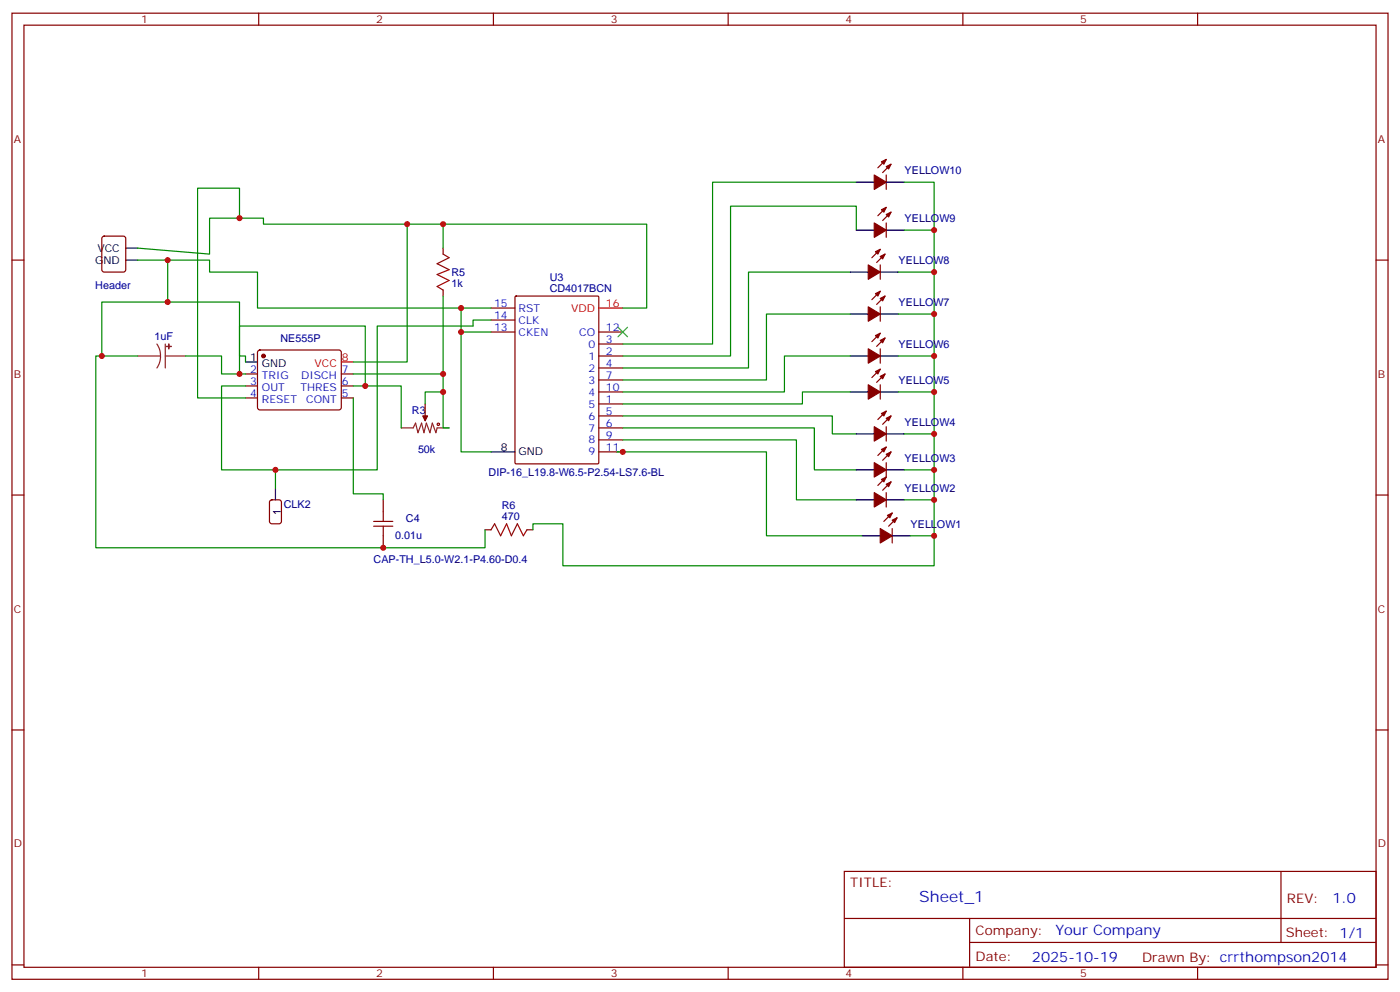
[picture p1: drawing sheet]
<svg xmlns="http://www.w3.org/2000/svg" width="412mm" height="292mm" viewBox="0 0 412 292" stroke-linecap="round" stroke-linejoin="round" font-family="sans-serif">
<g fill="none" stroke="#870000" stroke-width=".35">
<path d="M3.5 3.9h405.4v284.3h-405.4zM7.1 7.4h398.2v277.3h-398.2zM76.2 3.9v3.5M145.3 3.9v3.5M214.5 3.9v3.5M283.6 3.9v3.5M352.8 3.9v3.5M261.1 51.5v4.2M261.1 46.9l-2.5 2.5M262.5 48.3l-2.5 2.5M3.5 76.6h3.6M30.2 69.7l.5-.2h5.6l.7 .4v9.5l-.4 .6-5.9 .1-.7-.5v-9.4z"/>
<path d="M130.5 73v1.8M259.3 78v4.2M259.3 73.4l-2.5 2.4M260.7 74.8l-2.5 2.5M261.1 65.6v4.2M261.1 61l-2.5 2.5M262.5 62.4l-2.5 2.5M405.3 76.6h3.6M130.5 85.4v1.7M144.6 97.7h7.1M144.6 90.7h7.1M144.6 94.2h7.1"/>
<path d="M151.8 87.3l.2-.2h24l.3 .2 .1 48.9-.2 .3h-24.2l-.3-.2zM176.4 97.7h7M259.3 90.3v4.2M259.3 98.1l-2.5 2.4M259.3 85.7l-2.5 2.5M260.7 99.5l-2.5 2.5M260.7 87.1l-2.5 2.5M72.3 110.1h3.5M72.3 113.6h3.5M72.3 117.1h3.5M76.1 103.2l.5-.2h23.2l.5 .2 .2 .5v16.5l-.7 .4h-23.5l-.5-.7v-16.2zM100.5 110.1h3.6"/>
<path d="M100.5 113.6h3.6M100.5 117.1h3.6M125.2 118.9v3.5M176.4 118.9h7M176.4 104.8h7M176.4 101.2h7M176.4 108.3h7M176.4 111.8h7M176.4 115.4h7M259.3 102.7v4.2M259.3 113.2v4.3M259.3 108.7l-2.5 2.4"/>
<path d="M260.7 110.1l-2.5 2.4M176.4 122.4h7M176.4 125.9h7M176.4 129.5h7M176.4 133h7M261.1 125.6v4.2M261.1 136.2v4.2l-2.5 2.5M261.1 131.6l-2.5 2.5M261.1 121l-2.5 2.5M262.5 133l-2.5 2.5M262.5 122.4l-2.5 2.5M3.5 145.7h3.6"/>
<path d="M112.9 147.1v3.5M112.9 157.7v3.5M142.9 155.9h1.7M155.2 155.9h1.8M261.1 145v4.2M262.5 141.8l-2.5 2.5M262.8 155.6v4.2M262.8 151l-2.5 2.5M264.2 152.4l-2.4 2.5M405.3 145.7h3.6M3.5 214.8h3.6M405.3 214.8h3.6"/>
<path d="M248.7 256.5h156.6v28.2h-156.6zM377.3 256.5v20.9M248.7 270.3h156.5M285.6 277.4h119.6M285.6 270.3v14.1M3.5 284h3.6M76.2 284.7v3.5M145.3 284.7v3.5M214.5 284.7v3.5M283.6 284.7v3.5M352.8 284.7v3.5M405.3 284h3.6"/>
</g>
<g fill="#870000" stroke="#870000" stroke-width=".35">
<path d="M124.5 122.4h1.4l-.7 1.4z"/>
<path d="M261.4 151.7l1.4-.7-.7 1.4z"/>
<path d="M262.8 153.1l1.4-.7-.7 1.4z"/>
<path d="M259.3 155.6l3.5 2.1-3.5 2.1z"/>
<path d="M259.6 141.1l1.5-.7-.8 1.4z"/>
<path d="M261.1 142.5l1.4-.7-.7 1.4z"/>
<path d="M257.5 145l3.6 2.1-3.6 2.1z"/>
<path d="M259.6 132.3l1.5-.7-.8 1.4z"/>
<path d="M261.1 133.7l1.4-.7-.7 1.4z"/>
<path d="M257.5 136.2l3.6 2.1-3.6 2.1z"/>
<path d="M259.6 121.7l1.5-.7-.8 1.4z"/>
<path d="M261.1 123.1l1.4-.7-.7 1.4z"/>
<path d="M257.5 125.6l3.6 2.1-3.6 2.1z"/>
<path d="M257.9 109.4l1.4-.7-.7 1.4z"/>
<path d="M259.3 110.8l1.4-.7-.7 1.4z"/>
<path d="M255.8 113.2l3.5 2.2-3.5 2.1z"/>
<path d="M257.9 98.8l1.4-.7-.7 1.4z"/>
<path d="M259.3 100.2l1.4-.7-.7 1.4z"/>
<path d="M255.8 102.7l3.5 2.1-3.5 2.1z"/>
<path d="M257.9 86.4l1.4-.7-.7 1.4z"/>
<path d="M259.3 87.8l1.4-.7-.7 1.4z"/>
<path d="M255.8 90.3l3.5 2.1-3.5 2.1z"/>
<path d="M257.9 74.1l1.4-.7-.7 1.4z"/>
<path d="M259.3 75.5l1.4-.7-.7 1.4z"/>
<path d="M255.8 78l3.5 2.1-3.5 2.1z"/>
<path d="M259.6 61.7l1.5-.7-.8 1.4z"/>
<path d="M261.1 63.1l1.4-.7-.7 1.5z"/>
<path d="M257.5 65.6l3.6 2.1-3.6 2.1z"/>
<path d="M259.6 47.6l1.5-.7-.8 1.4z"/>
<path d="M261.1 49l1.4-.7-.7 1.4z"/>
<path d="M257.5 51.5l3.6 2.1-3.6 2.1z"/>
<circle cx="77.6" cy="104.8" r=".53"/>
</g>
<g fill="none" stroke="#000" stroke-width=".35">
<path d="M252.2 53.6h5.3M261.1 53.6h5.2M37 76.6h3.6M37 73h3.6M252.2 67.7h5.3M261.1 67.7h5.2M250.5 92.4h5.3M250.5 80.1h5.3M259.3 92.4h5.3M259.3 80.1h5.3M72.3 106.5h3.5M250.5 115.4h5.3"/>
<path d="M250.5 104.8h5.3M259.3 115.4h5.3M259.3 104.8h5.3M144.6 133h7.1M252.2 138.3h5.3M252.2 127.7h5.3M261.1 138.3h5.2M261.1 127.7h5.2M81.1 143.6v3.5M252.2 147.1h5.3M254 157.7h5.3M261.1 147.1h5.2"/>
<path d="M262.8 157.7h5.3"/>
</g>
<path d="M176.4 90.7h7M100.5 106.5h3.6" fill="none" stroke="#f00" stroke-width=".35"/>
<path d="M40.6 104.8h6.7M46.2 101.2l.8 1.7 .3 1.9M47.3 104.8l-.3 1.8-.8 1.7M48.7 104.8h6M48.7 101.2v7.1M118.2 125.9h3.5l.7-1.4 .7 2.9 1.1-2.9 .7 2.9 .7-2.9 1 2.9 .8-2.9 1 2.9 .4-1.5h3.5M125.2 122.4v1.4" fill="none" stroke="#8c2424" stroke-width=".35"/>
<g fill="#8c2424" stroke="#8c2424" stroke-width=".35">
<path d="M49.7 101.2v1.5z"/>
<path d="M49 102h1.4z"/>
</g>
<g fill="none" stroke="#a10000" stroke-width=".35">
<path d="M130.5 74.8l1.8 1-3.5 1.8 3.5 1.8-3.5 1.4 3.5 1.7-3.5 1.8 1.7 1.1M110.1 153.5h5.6M110.1 154.9h5.6M112.9 150.6v2.9M112.9 154.9v2.8M144.6 155.9l1.1-1.7 1.8 3.5 1.7-3.5 1.4 3.5 1.8-3.5 1.8 3.5 1-1.8"/>
<circle cx="129.1" cy="124.9" r=".35"/>
</g>
<path d="M79.6 147.3l.5-.2h2.1l.6 .4 .1 6-.5 .6-2.3 .1-.7-.5v-5.9z" fill="none" stroke="#900" stroke-width=".35"/>
<path d="M182 96.3l2.9 2.8M184.9 96.3l-2.9 2.8" fill="none" stroke="#3c3" stroke-width=".35"/>
<g fill="none" stroke="#008700" stroke-width=".35">
<path d="M252.2 53.6h-42.3v47.6h-26.5M266.3 53.6h8.9v112.9h-109.4v-12.3h-8.8v1.7M40.6 73l21.1 1.8v-10.6h15.9v1.8h112.9v24.7h-7.1M40.6 76.6h21.1v3.5h14.1v10.6h68.8M49.4 76.6v12.3h-19.4v15.9h10.6M70.6 64.2v-8.8h-12.4v61.7h14.1M119.9 66v40.5h-15.8M130.5 66v7M252.2 67.7v-7h-37v44.1h-31.8M266.3 67.7h8.9M49.4 88.9h21.2v15.9h1.7v1.7M130.5 87.1v38.8h1.8"/>
<path d="M135.8 90.7v42.3h8.8M135.8 97.7h8.8M144.6 94.2h-5.3v1.8h-28.2v42.3h-30v5.3M250.5 80.1h-30v28.2h-37.1M250.5 92.4h-24.7v19.4h-42.4M264.6 80.1h10.6M264.6 92.4h10.6M30 104.8h-1.8v56.4h114.7v-5.3M54.7 104.8h10.6v5.3h7M70.6 110.1v-14.1h37v17.6M72.3 113.6h-7v24.7h15.8M104.1 117.1v28.2h8.8v1.8"/>
<path d="M104.1 113.6h14.1v12.3M104.1 110.1h26.4M130.5 115.4h-5.3v3.5M250.5 104.8h-19.4v10.6h-47.7M250.5 115.4h-14.1v3.5h-53M264.6 104.8h10.6M264.6 115.4h10.6M181.7 133h44.1v24.7h28.2M183.4 122.4h61.8v5.3h7M183.4 125.9h56.5v12.4h12.3M183.4 129.5h51.2v17.6h17.6M266.3 127.7h8.9"/>
<path d="M266.3 138.3h8.9M266.3 147.1h8.9M268.1 157.7h7.1"/>
</g>
<g fill="#c00">
<circle cx="183.4" cy="133" r=".88"/>
<circle cx="275.2" cy="67.7" r=".88"/>
<circle cx="275.2" cy="80.1" r=".88"/>
<circle cx="275.2" cy="92.4" r=".88"/>
<circle cx="275.2" cy="104.8" r=".88"/>
<circle cx="275.2" cy="115.4" r=".88"/>
<circle cx="275.2" cy="127.7" r=".88"/>
<circle cx="275.2" cy="138.3" r=".88"/>
<circle cx="275.2" cy="147.1" r=".88"/>
<circle cx="275.2" cy="157.7" r=".88"/>
<circle cx="135.8" cy="90.7" r=".88"/>
<circle cx="135.8" cy="97.7" r=".88"/>
<circle cx="81.1" cy="138.3" r=".88"/>
<circle cx="49.4" cy="76.6" r=".88"/>
<circle cx="49.4" cy="88.9" r=".88"/>
<circle cx="30" cy="104.8" r=".88"/>
<circle cx="112.9" cy="161.2" r=".88"/>
<circle cx="70.6" cy="110.1" r=".88"/>
<circle cx="107.6" cy="113.6" r=".88"/>
<circle cx="70.6" cy="64.2" r=".88"/>
<circle cx="119.9" cy="66" r=".88"/>
<circle cx="130.5" cy="66" r=".88"/>
<circle cx="130.5" cy="115.4" r=".88"/>
<circle cx="130.5" cy="110.1" r=".88"/>
</g>
<text font-size="4.6" fill="#00f" x="270.8" y="265.5">Sheet_1</text>
<g font-size="4.2" fill="#00f">
<text x="392.5" y="265.7">1.0</text>
<text x="310.9" y="275.3">Your Company</text>
<text x="304" y="283.1">2025-10-19</text>
</g>
<g font-size="3.9" fill="#800">
<text x="250.5" y="261.1">TITLE:</text>
<text x="379.1" y="265.7">REV:</text>
<text x="287.4" y="275.3">Company:</text>
<text x="378.7" y="275.9">Sheet: 1/1</text>
<text x="287.4" y="282.9">Date:</text>
<text x="336.4" y="283">Drawn By: crrthompson2014</text>
</g>
<g font-size="3.2" fill="#800">
<text x="41.6" y="6.9">1</text>
<text x="110.8" y="6.9">2</text>
<text x="179.9" y="6.9">3</text>
<text x="249.1" y="6.9">4</text>
<text x="318.2" y="6.9">5</text>
<text x="4.1" y="42">A</text>
<text x="405.9" y="42">A</text>
<text x="4.1" y="111.1">B</text>
<text x="405.9" y="111.1">B</text>
<text x="4.1" y="180.3">C</text>
<text x="405.9" y="180.3">C</text>
<text x="4.1" y="249.4">D</text>
<text x="405.9" y="249.4">D</text>
<text x="41.6" y="287.7">1</text>
<text x="110.8" y="287.7">2</text>
<text x="179.9" y="287.7">3</text>
<text x="249.1" y="287.7">4</text>
<text x="318.2" y="287.7">5</text>
</g>
<g font-size="3.2" fill="#000080">
<text x="266.5" y="51.2">YELLOW10</text>
<text x="266.5" y="65.4">YELLOW9</text>
<text x="264.7" y="77.7">YELLOW8</text>
<text x="133" y="81.2">R5</text>
<text x="161.9" y="82.8">U3</text>
<text x="28.1" y="84.9">Header</text>
<text x="133" y="84.4">1k</text>
<text x="161.9" y="86">CD4017BCN</text>
<text x="264.7" y="90">YELLOW7</text>
<text x="45.5" y="100.2">1uF</text>
<text x="82.6" y="100.6">NE555P</text>
<text x="264.7" y="102.4">YELLOW6</text>
<text x="264.7" y="113">YELLOW5</text>
<text x="121.4" y="121.8">R3</text>
<text x="266.5" y="125.3">YELLOW4</text>
<text x="123.1" y="133.3">50k</text>
<text x="266.5" y="135.9">YELLOW3</text>
<text x="143.9" y="140.1">DIP-16_L19.8-W6.5-P2.54-LS7.6-BL</text>
<text x="83.6" y="149.6">CLK2</text>
<text x="147.8" y="149.9">R6</text>
<text x="266.5" y="144.7">YELLOW2</text>
<text x="119.6" y="153.5">C4</text>
<text x="147.8" y="153.1">470</text>
<text x="268.2" y="155.3">YELLOW1</text>
<text x="116.4" y="158.5">0.01u</text>
<text x="110.1" y="165.6">CAP-TH_L5.0-W2.1-P4.60-D0.4</text>
</g>
<g font-size="3.2">
<text x="28" y="77.6">GND</text>
<text x="28.7" y="74.1">VCC</text>
<text x="73.7" y="106.2">1</text>
<text x="77.2" y="107.9">GND</text>
<text x="147.6" y="132.6">8</text>
<text x="152.8" y="134.1">GND</text>
<text x="82.7" y="151.7" transform="rotate(-90 82.7 151.7)">1</text>
</g>
<g font-size="3.2" fill="#00f">
<text x="145.5" y="90.3">15</text>
<text x="145.5" y="93.8">14</text>
<text x="152.8" y="91.7">RST</text>
<text x="152.8" y="95.2">CLK</text>
<text x="145.5" y="97.4">13</text>
<text x="152.8" y="98.8">CKEN</text>
<text x="170.6" y="98.8">CO</text>
<text x="178.5" y="100.9">3</text>
<text x="178.5" y="97.4">12</text>
<text x="173.3" y="105.8">1</text>
<text x="173.3" y="102.3">0</text>
<text x="178.5" y="104.4">2</text>
<text x="178.5" y="107.9">4</text>
<text x="73.7" y="109.7">2</text>
<text x="73.7" y="113.2">3</text>
<text x="77.2" y="111.5">TRIG</text>
<text x="88.7" y="111.5">DISCH</text>
<text x="100.7" y="113.2">6</text>
<text x="100.7" y="109.7">7</text>
<text x="173.3" y="109.4">2</text>
<text x="173.3" y="112.9">3</text>
<text x="178.5" y="111.5">7</text>
<text x="73.7" y="116.8">4</text>
<text x="77.2" y="115">OUT</text>
<text x="77.2" y="118.5">RESET</text>
<text x="88.5" y="115">THRES</text>
<text x="90.2" y="118.5">CONT</text>
<text x="100.7" y="116.8">5</text>
<text x="173.3" y="119.9">5</text>
<text x="173.3" y="116.4">4</text>
<text x="178.5" y="118.5">1</text>
<text x="178.5" y="115">10</text>
<text x="173.3" y="123.5">6</text>
<text x="178.5" y="122.1">5</text>
<text x="178.5" y="125.6">6</text>
<text x="173.3" y="127">7</text>
<text x="173.3" y="130.5">8</text>
<text x="178.5" y="129.1">9</text>
<text x="173.3" y="134.1">9</text>
<text x="178.5" y="132.6">11</text>
</g>
<g font-size="3.2" fill="#f00">
<text x="168.3" y="91.7">VDD</text>
<text x="178.5" y="90.3">16</text>
<text x="92.6" y="107.9">VCC</text>
<text x="100.7" y="106.2">8</text>
</g>
</svg>
